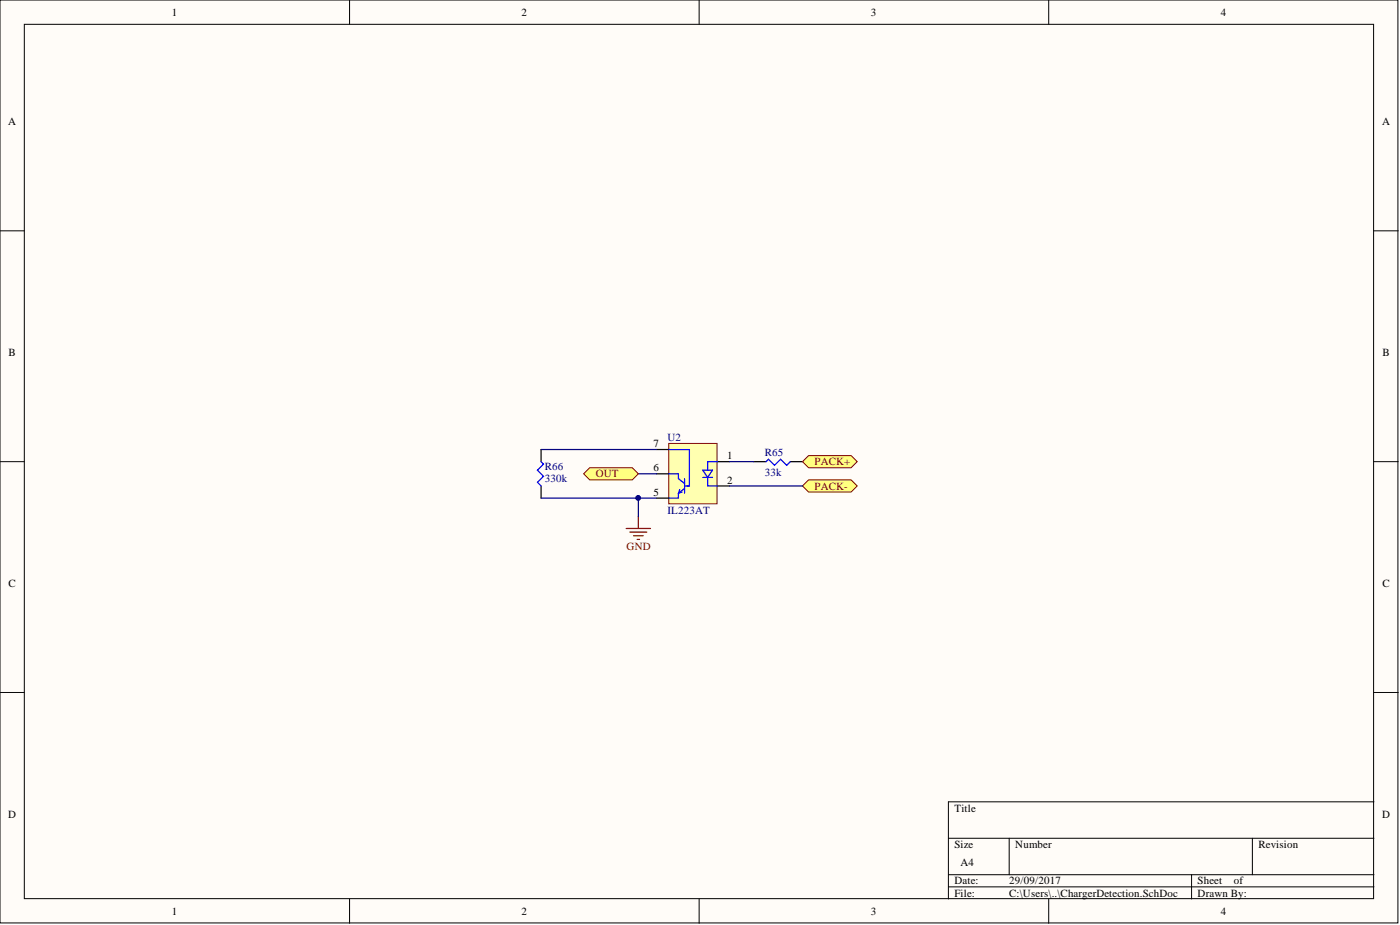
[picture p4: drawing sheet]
<svg xmlns="http://www.w3.org/2000/svg" width="292mm" height="193mm" viewBox="0 0 292 193" stroke-linecap="round" stroke-linejoin="round" font-family="sans-serif">
<g fill="#fffcf8" stroke="#000" stroke-width=".21">
<path d="M0 0h291.7v192.5h-291.7z"/>
<path d="M5.1 5.1h281.5v182.4h-281.5z"/>
</g>
<g fill="none" stroke="#000" stroke-width=".21">
<path d="M72.9 0v5.1M145.9 0v5.1M218.8 0v5.1M0 48.2h5.1M286.7 48.2h5M0 96.3h5.1M286.7 96.3h5M0 144.5h5.1M286.7 144.5h5M197.9 174.9h88.8M210.6 174.9v7.6M261.3 174.9v7.6"/>
<path d="M286.7 167.3h-88.8v20.2M72.9 187.5v5.1M145.9 187.5v5.1M197.9 182.5h88.8M197.9 185h88.8M218.8 187.5v5.1M248.6 182.5v5"/>
</g>
<path d="M139.5 92.5h10.1v12.6h-10.1z" fill="#ffffb0" stroke="#800000" stroke-width=".21"/>
<path d="M112.9 96.3l.5 .5-1.3 1.3 1.3 1.3-1.3 1.2 .8 .8M139.5 98.8h2.1v1.1l1.2 1M139.5 93.8h4.3v7.6h-.5M142.8 99.9v3M146.6 98.1h2.1l-1.1 1.5zM146.6 99.6h2.1M147.6 99.6v1.8h2.1M149.7 96.3h-2.1v1.8M159.8 96.3l.5-.5 1.3 1.3 1.3-1.3 1.2 1.3 .8-.8M141.8 102.1l-.2 .8 .7-.3M142.8 101.9l-1.2 1v1h-2.1M142.8 101.4h1" fill="none" stroke="#00f" stroke-width=".25"/>
<path d="M112.9 93.8v2.5M137 98.8h2.5M137 93.8h2.5M149.7 96.3h2.5M157.3 96.3h2.5M164.9 96.3h2.5M112.9 101.4v2.5M137 103.9h2.5M149.7 101.4h2.5" fill="none" stroke="#000" stroke-width=".25"/>
<path d="M130.6 110.3h5.1M131.4 111h3.6M132.2 111.8h2M132.9 112.5h.5M133.2 107.7v2.6" fill="none" stroke="#800000" stroke-width=".25"/>
<g fill="#ffff80" stroke="#800000" stroke-width=".21">
<path d="M167.4 101.4l1.3-1.3h8.9l1.2 1.3-1.2 1.2h-8.9z" fill-rule="evenodd"/>
<path d="M167.4 96.3l1.3-1.3h8.9l1.2 1.3-1.2 1.3h-8.9z" fill-rule="evenodd"/>
</g>
<path d="M112.9 93.8h24.1M133.2 98.8h3.8M152.2 96.3h5.1M112.9 103.9h20.3M137 103.9h-3.8v3.8M152.2 101.4h15.2" fill="none" stroke="#000080" stroke-width=".25"/>
<circle cx="133.1" cy="103.9" r=".47" fill="#000080" stroke="#000080" stroke-width=".21"/>
<path d="M121.8 98.8l1.2-1.2h8.9l1.3 1.2-1.3 1.3h-8.9z" fill-rule="evenodd" fill="#ffff80" stroke="#800000" stroke-width=".21"/>
<g font-size="2.3">
<text x="35.9" y="3.3">1</text>
<text x="108.8" y="3.3">2</text>
<text x="181.7" y="3.3">3</text>
<text x="254.7" y="3.3">4</text>
<text x="1.7" y="26.1">A</text>
<text x="288.4" y="26.1">A</text>
<text x="1.8" y="74.3">B</text>
<text x="288.4" y="74.3">B</text>
<text x="136.3" y="93.3">7</text>
<text x="151.7" y="95.8">1</text>
<text x="136.3" y="98.3">6</text>
<text x="151.7" y="100.9">2</text>
<text x="136.3" y="103.4">5</text>
<text x="1.8" y="122.4">C</text>
<text x="288.4" y="122.4">C</text>
<text x="1.7" y="170.6">D</text>
<text x="199.1" y="169.3">Title</text>
<text x="288.4" y="170.6">D</text>
<text x="199.1" y="176.9">Size</text>
<text x="211.8" y="176.9">Number</text>
<text x="262.6" y="176.9">Revision</text>
<text x="199.1" y="184.5">Date:</text>
<text x="200.4" y="180.7">A4</text>
<text x="210.6" y="184.5">29/09/2017</text>
<text x="249.9" y="184.5">Sheet</text>
<text x="257.4" y="184.5">of</text>
<text x="35.9" y="190.8">1</text>
<text x="108.8" y="190.8">2</text>
<text x="181.7" y="190.8">3</text>
<text x="199.1" y="187">File:</text>
<text x="210.6" y="187">C:\Users\..\ChargerDetection.SchDoc</text>
<text x="249.9" y="187">Drawn By:</text>
<text x="254.7" y="190.8">4</text>
</g>
<g font-size="2.3" fill="#000080">
<text x="139.3" y="92">U2</text>
<text x="159.6" y="95">R65</text>
<text x="113.7" y="98.1">R66</text>
<text x="113.7" y="100.6">330k</text>
<text x="159.6" y="99.4">33k</text>
<text x="139.3" y="107.2">IL223AT</text>
</g>
<g font-size="2.3" fill="#800000">
<text x="124.3" y="99.6">OUT</text>
<text x="170" y="97.1">PACK+</text>
<text x="170" y="102.1">PACK-</text>
<text x="130.7" y="114.8">GND</text>
</g>
</svg>
